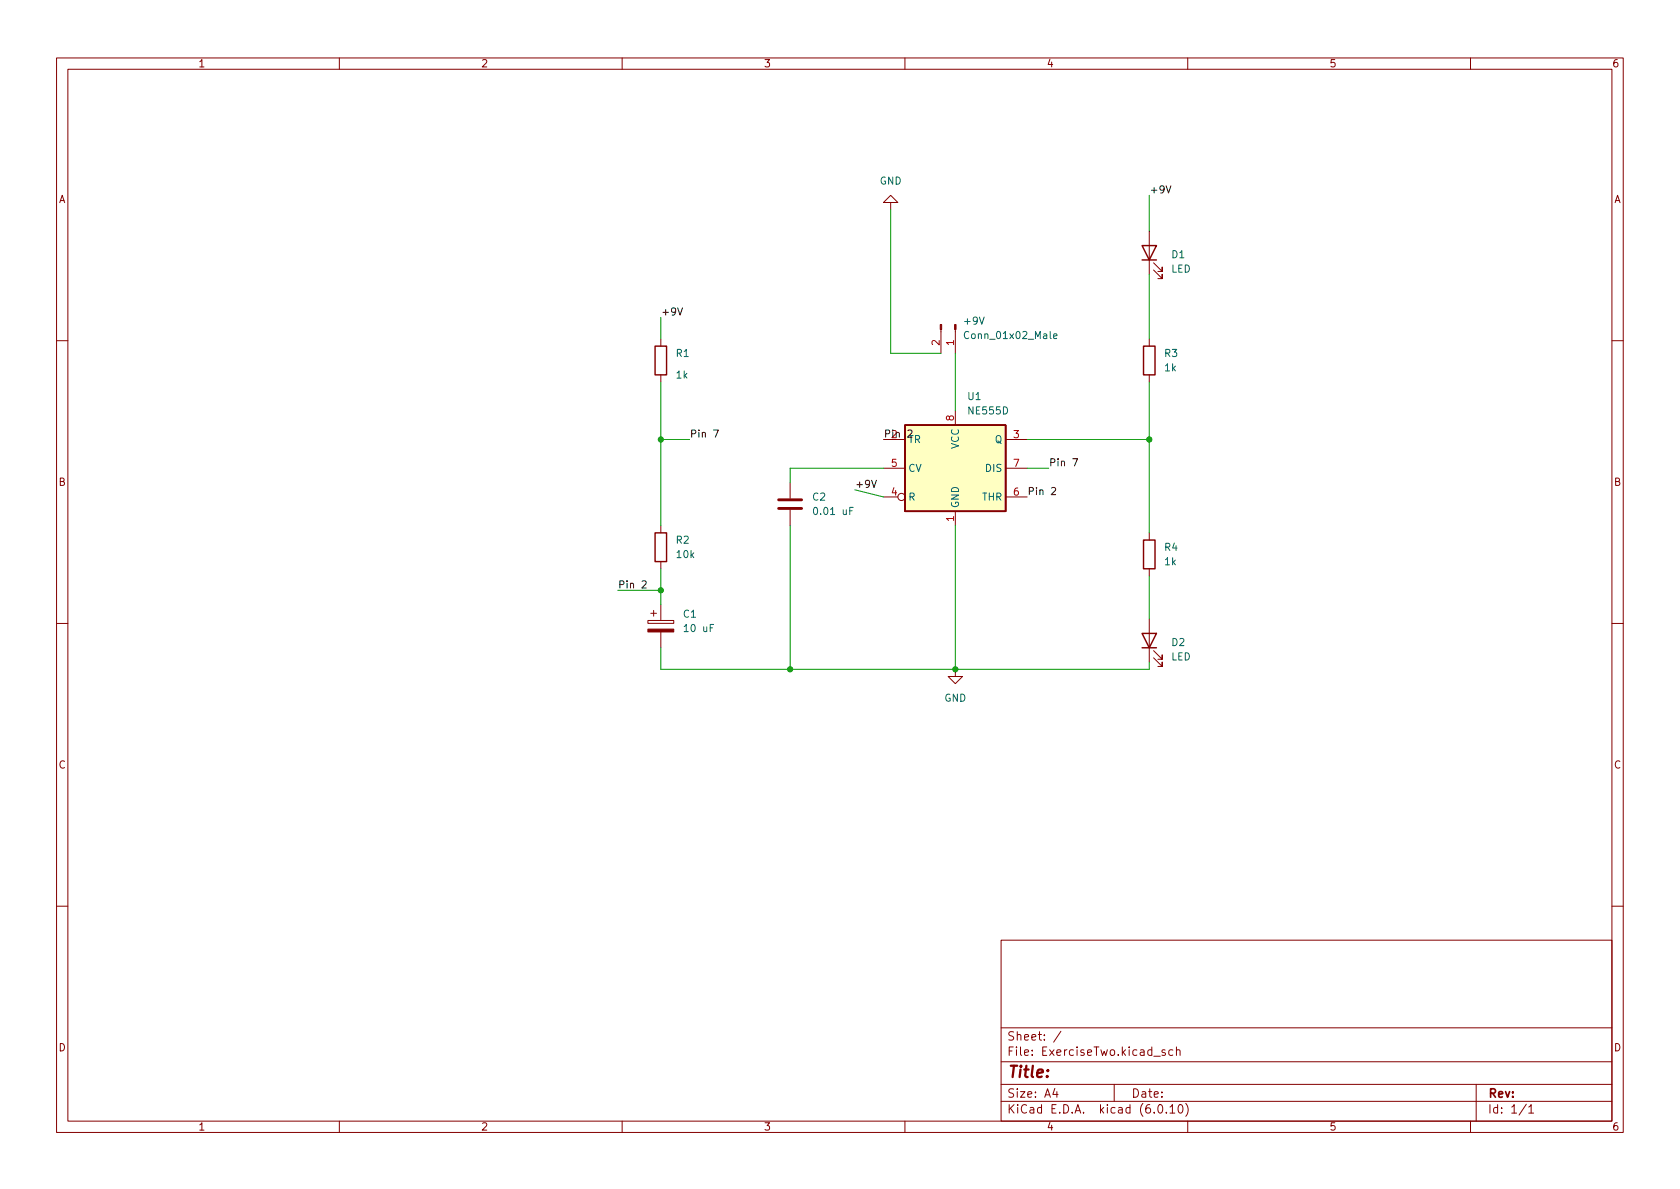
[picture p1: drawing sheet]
<svg xmlns="http://www.w3.org/2000/svg" width="297mm" height="210mm" viewBox="0 0 297 210" stroke-linecap="round" stroke-linejoin="round" font-family="sans-serif">
<g fill="none" stroke="#840000" stroke-width=".18">
<path d="M10 10.2h277v190.1h-277zM12 12.2h273v186.1h-273zM60 10.2v2M110 10.2v2M160 10.2v2M210 10.2v2M260 10.2v2M157.5 35.8h1.2l-1.2-1.3-1.3 1.3h1.3v1.3M116.8 59.9v1.3M166.4 58.3v4.2M168.9 58.3v4.2M203.2 40.9v7.6"/>
<path d="M203.2 59.9v1.3M204 47.7l1.5 1.6v-.8v.8h-.8M204 46.5l1.5 1.5v-.8v.8h-.8M10 60.2h2M116.8 66.3v1.3M156.2 77.7h3.8M168.9 72.6v2.6M177.8 77.7h3.8M203.2 66.3v1.3M285 60.2h2M116.8 93v1.2M116.8 99.3v1.3"/>
<path d="M139.7 85.3v2.8M139.7 90.2v2.8M156.2 87.9h2.5M156.2 82.8h3.8M168.9 90.4v2.6M177.8 87.9h3.8M177.8 82.8h3.8M203.2 94.2v1.3M10 110.2h2M114.6 109.7h4.5v.5h-4.5zM115.1 108.5h1M115.6 107.9v1.1"/>
<path d="M116.8 106.9v2.8M116.8 111.8v2.7M168.9 118.4v1.2h1.3l-1.3 1.3-1.3-1.3h1.3M203.2 100.6v1.2M203.2 109.5v7.6M204 116.3l1.5 1.6v-.8v.8h-.8M204 115.1l1.5 1.5v-.8v.8h-.8M285 110.2h2M10 160.2h2M177 166.3h108v32h-108zM285 160.2h2M60 198.3v2"/>
<path d="M110 198.3v2M160 198.3v2M177 194.8h108M177 191.8h108M177 187.8h108M177 181.8h108M186.5 192.5l-.4 1h1M186.9 193v1M187.6 182.4l-1.3 1.9M197 191.8v3M204 186.8h1.1M204.9 195.4l.2-.1a.81 .81 0 0 1 .6 .7 .81 .81 0 0 1-.3 .8h-.2a.81 .81 0 0 1-.6-.6 .81 .81 0 0 1 .3-.8z"/>
<path d="M206 185.7l-.4-.1-.2 .2 .1 .3 .5 .1v.4h-.6M206.2 196.7v.1M206.9 195.8l.4-.5v1.5M206.9 196.8h.8M207.4 185.7l-.5-.1-.3 .3v.4l.2 .3h.6M208 185.8l.2-.2 .4 .1v.9M208 185.1v1.5M208.5 195.4l.1-.1a.81 .81 0 0 1 .6 .7 .81 .81 0 0 1-.3 .8h-.1a.81 .81 0 0 1-.6-.6 .81 .81 0 0 1 .3-.8zM209.6 195.1a1.72 1.72 0 0 1 0 2.3M210 198.3v2M260 198.3v2M261 191.8v6.5"/>
<path d="M269.9 195.3l-1.3 1.9M270.3 195.8l.4-.5v1.5M270.3 196.8h.9"/>
<circle cx="159.4" cy="87.9" r=".63"/>
</g>
<path d="M201.9 43.4h2.6l-1.3 2.6zM201.9 46h2.6M115.8 61.2h2.1v5.1h-2.1zM160 75.2h17.8v15.2h-17.8zM202.2 61.2h2v5.1h-2zM115.8 94.2h2.1v5.1h-2.1zM202.2 95.5h2v5.1h-2zM201.9 112h2.6l-1.3 2.5zM201.9 114.5h2.6" fill="none" stroke="#840000" stroke-width=".25"/>
<g fill="#840000" stroke="#840000" stroke-width=".18">
<path d="M114.6 111.2h4.5v.6h-4.5z"/>
<path d="M166.2 57.4h.3v.9h-.3z"/>
<path d="M168.8 57.4h.2v.9h-.2z"/>
</g>
<path d="M186.3 59.5l.6-.2-.1-.2-.3-.1-.2 .2v.6h.5M150.8 89.7h-.6v1.3" fill="none" stroke="#006464" stroke-width=".18"/>
<path d="M160 75.2h17.8v15.2h-17.8z" fill="#ffffc2" stroke="#ffffc2" stroke-width=".18"/>
<path d="M137.7 89.9h4M137.7 88.4h4" fill="none" stroke="#840000" stroke-width=".51"/>
<path d="M206.2 32.9l.4 1.2 .4-1.2M119.8 54.4l.4 1.3 .5-1.3M126.2 76h.8l-.5 1.3M156.6 76.7l.6-.1 .1-.1v-.3l-.7-.2v1.3M160.5 76.2l.5-.2 .2 .4-.7 .9h.7M154.1 84.9l.4 1.3 .5-1.3M185.9 86.3l.5-.1 .2 .4-.7 .9h.7M189.7 81.1h.8l-.5 1.3M113.5 102.8l.5-.1 .3 .4-.8 .9h.8" fill="none" stroke="#0f0f0f" stroke-width=".18"/>
<g fill="none" stroke="#009600" stroke-width=".18">
<path d="M157.5 37.1v25.4h8.9M203.2 34.5v6.4M116.8 56.1v3.8M203.2 48.5v11.4M116.8 77.7h5.1M116.8 67.6v25.4M168.9 62.5v10.1M181.6 77.7h21.6M203.2 67.6v26.6M139.7 93v25.4M151.1 86.6l5.1 1.3M156.2 82.8h-16.5v2.5"/>
<path d="M168.9 93v25.4M181.6 82.8h3.8M109.2 104.4h7.6M116.8 114.5v3.9h86.4v-1.3M116.8 100.6v6.3M203.2 101.8v7.7"/>
</g>
<g fill="#009600" stroke="#009600" stroke-width=".18">
<circle cx="203.2" cy="77.7" r=".46"/>
<circle cx="168.9" cy="118.4" r=".46"/>
<circle cx="139.7" cy="118.4" r=".46"/>
<circle cx="116.8" cy="104.4" r=".46"/>
<circle cx="116.8" cy="77.7" r=".46"/>
</g>
<text font-size="2.8" fill="#840000" x="178" y="190.6">Title:</text>
<g font-size="2.1" fill="#840000">
<text x="178" y="184">Sheet: /</text>
<text x="178" y="186.7">File: ExerciseTwo.kicad_sch</text>
<text x="178" y="196.9">KiCad E.D.A. kicad (6.0.10)</text>
<text x="178" y="194.1">Size: A4</text>
<text x="200" y="194.1">Date:</text>
<text x="263" y="194.1">Rev:</text>
<text x="263" y="196.9">Id: 1/1</text>
</g>
<g font-size="1.8" fill="#840000">
<text x="35" y="11.9">1</text>
<text x="85" y="11.9">2</text>
<text x="135" y="11.9">3</text>
<text x="185" y="11.9">4</text>
<text x="235" y="11.9">5</text>
<text x="285" y="11.9">6</text>
<text x="10.3" y="35.9">A</text>
<text x="285.3" y="35.9">A</text>
<text x="10.3" y="85.9">B</text>
<text x="285.3" y="85.9">B</text>
<text x="10.3" y="135.9">C</text>
<text x="285.3" y="135.9">C</text>
<text x="10.3" y="185.9">D</text>
<text x="285.3" y="185.9">D</text>
<text x="35" y="199.9">1</text>
<text x="85" y="199.9">2</text>
<text x="135" y="199.9">3</text>
<text x="185" y="199.9">4</text>
<text x="235" y="199.9">5</text>
<text x="285" y="199.9">6</text>
</g>
<g font-size="1.8" fill="#006464">
<text x="155.5" y="32.6">GND</text>
<text x="207.2" y="45.7">D1</text>
<text x="207" y="48.2">LED</text>
<text x="170.6" y="57.4">+9V</text>
<text x="171" y="59.9">Conn_01x02_Male</text>
<text x="119.6" y="63.1">R1</text>
<text x="205.9" y="63.1">R3</text>
<text x="206" y="65.7">1k</text>
<text x="119.6" y="66.9">1k</text>
<text x="171.1" y="70.7">U1</text>
<text x="171.4" y="73.3">NE555D</text>
<text x="160.5" y="78.4">TR</text>
<text x="160.5" y="83.4">CV</text>
<text x="169.5" y="79.4" transform="rotate(-90 169.5 79.4)">VCC</text>
<text x="174.3" y="83.4">DIS</text>
<text x="175.9" y="78.4">Q</text>
<text x="143.7" y="88.5">C2</text>
<text x="160.5" y="88.5">R</text>
<text x="169.5" y="89.9" transform="rotate(-90 169.5 89.9)">GND</text>
<text x="173.7" y="88.5">THR</text>
<text x="144.3" y="91.1">0.01 uF</text>
<text x="119.6" y="96.1">R2</text>
<text x="119.7" y="98.7">10k</text>
<text x="205.9" y="97.4">R4</text>
<text x="206" y="99.9">1k</text>
<text x="120.8" y="109.2">C1</text>
<text x="121.2" y="111.8">10 uF</text>
<text x="207" y="116.8">LED</text>
<text x="207.2" y="114.2">D2</text>
<text x="166.9" y="124.1">GND</text>
</g>
<g font-size="1.8" fill="#0f0f0f">
<text x="203.2" y="34.2">+9V</text>
<text x="116.8" y="55.8">+9V</text>
<text x="121.9" y="77.4">Pin 7</text>
<text x="157.6" y="77.5">2</text>
<text x="185.4" y="82.4">Pin 7</text>
<text x="151.1" y="86.3">+9V</text>
<text x="181.6" y="87.5">Pin 2</text>
<text x="109.2" y="104">Pin 2</text>
</g>
<g font-size="1.8" fill="#a90000">
<text x="166.1" y="61.1" transform="rotate(-90 166.1 61.1)">2</text>
<text x="168.7" y="61.1" transform="rotate(-90 168.7 61.1)">1</text>
<text x="168.7" y="74.4" transform="rotate(-90 168.7 74.4)">8</text>
<text x="179.2" y="77.5">3</text>
<text x="157.6" y="82.5">5</text>
<text x="179.2" y="82.5">7</text>
<text x="157.6" y="87.6">4</text>
<text x="179.2" y="87.6">6</text>
<text x="168.7" y="92.2" transform="rotate(-90 168.7 92.2)">1</text>
</g>
</svg>
